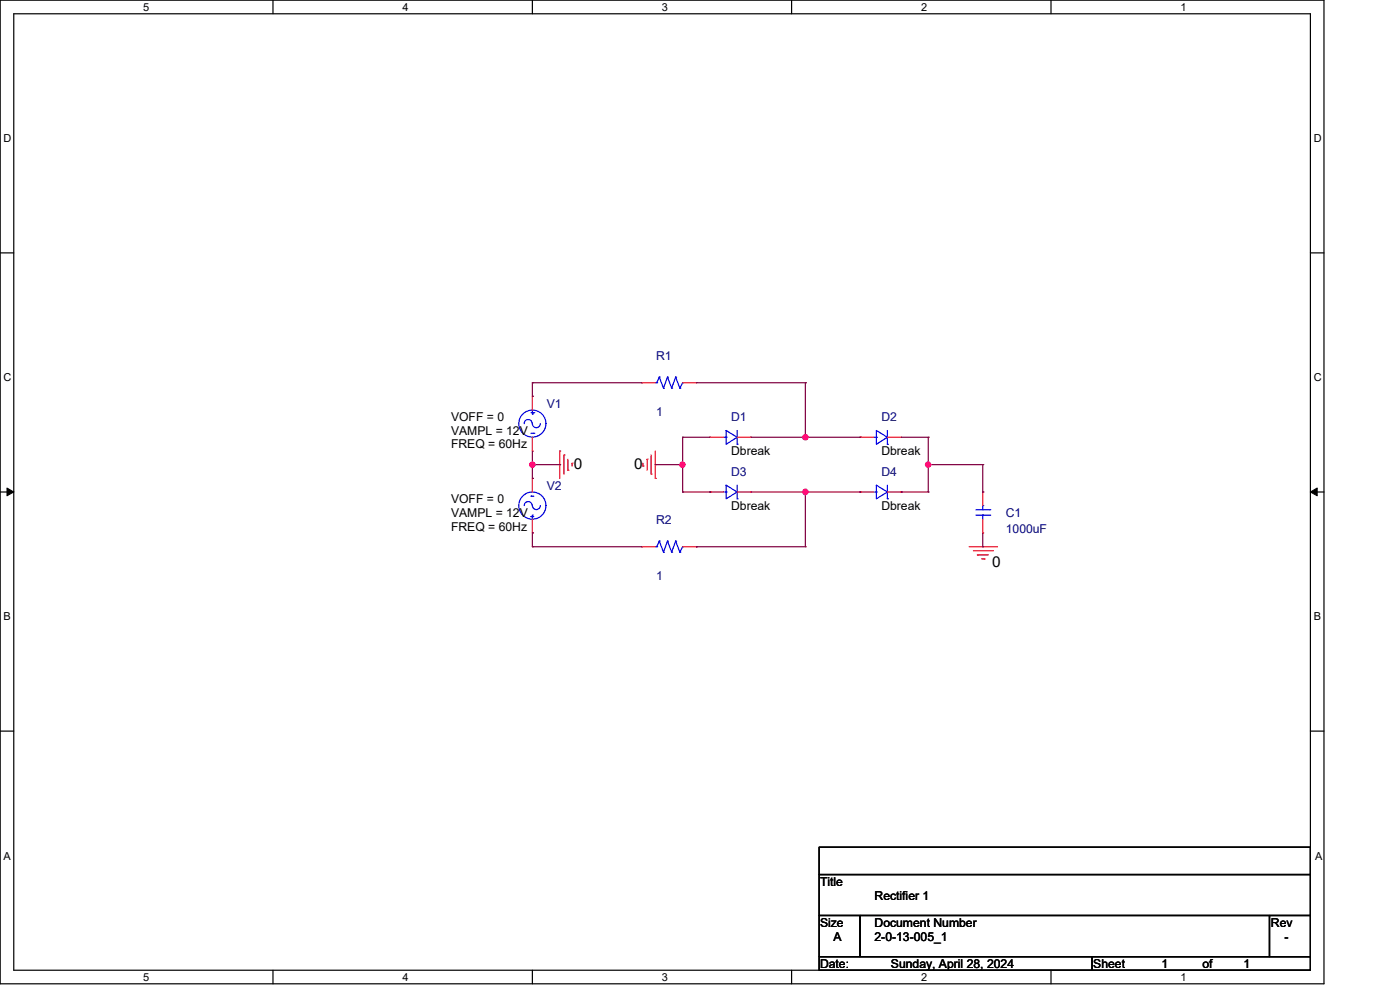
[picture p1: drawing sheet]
<svg xmlns="http://www.w3.org/2000/svg" width="297mm" height="210mm" viewBox="0 0 297 210" stroke-linecap="round" stroke-linejoin="round" font-family="sans-serif">
<g fill="none" stroke="#000" stroke-width=".25">
<path d="M0 0h280.6v208.4h-280.6zM2.9 2.9h274.8v202.6h-274.8zM57.8 0v2.9M112.8 0v2.9M167.8 0v2.9M222.7 0v2.9M0 53.6h2.9M277.7 53.6h2.9M0 104.2h2.9M277.7 104.2h2.9M0 154.9h2.9M277.7 154.9h2.9"/>
<path d="M173.6 179.4h104.1v5.8h-104.1zM173.6 185.2h104.1v8.7h-104.1zM173.6 193.9h8.7v8.7h-8.7zM182.3 193.9h86.7v8.7h-86.7zM269 193.9h8.7v8.7h-8.7zM57.8 205.5v2.9M112.8 205.5v2.9M167.8 205.5v2.9M173.6 202.6h57.8v2.9h-57.8zM222.7 205.5v2.9M231.4 202.6h46.3v2.9h-46.3z"/>
</g>
<path d="M1.5 103.4l1.4 .8-1.4 .8zM277.7 104.2l1.4-.8v1.6z" fill="#000" stroke="#000" stroke-width=".21"/>
<g fill="none" stroke="#f00" stroke-width=".25">
<path d="M112.8 83.9h.1M112.8 95.5h.1M112.8 83.9v3M112.8 92.6v2.9M118.6 95.5h.1M118.6 95.5v5.8M119.5 96.4h.1M119.5 96.4v4M120.3 99.6h.1M120.3 97.3v2.3M121.2 98.1h.1M121.2 98.1v.6"/>
<path d="M136 81.1h.1M136 81.1h2.9M136.2 98.7h.1M136.2 98.1v.6M137.1 97.3h.1M137.1 97.3v2.3M138 96.4v4M138.9 95.5v5.8M144.7 81.1h2.8M147.5 81.1h.1M150.4 92.6h.1M150.4 92.6h2.9"/>
<path d="M156.2 92.6h2.9M159.1 92.6h.1M182.3 92.6h.1M182.3 92.6h2.8M188.1 92.6h2.8M190.9 92.6h.1M112.8 112.9h.1M112.8 101.3h.1M112.8 101.3v2.9M112.8 110v2.9M136 115.8h.1M136 115.8h2.9"/>
<path d="M138 100.4h.1M138.9 101.3h.1M144.7 115.8h2.8M147.5 115.8h.1M150.4 104.2h.1M150.4 104.2h2.9M156.2 104.2h2.9M159.1 104.2h.1M182.3 104.2h.1M182.3 104.2h2.8M188.1 104.2h2.8M190.9 104.2h.1"/>
<path d="M205.4 115.8h5.8M206.3 116.7h4M207.1 117.5h.1M207.1 117.5h2.3M208 118.4h.6M208.3 112.9h.1M208.3 104.2h.1M208.3 104.2v2.9M208.3 110v2.9M208.6 118.4h.1M210.3 116.7h.1M211.2 115.8h.1"/>
</g>
<g fill="none" stroke="#00f" stroke-width=".25">
<path d="M139.7 79.9h.1M139.7 79.9l-.5 1.2M139.7 79.9l.9 2.3M141.5 79.9h.1M141.5 79.9l-.9 2.3M141.5 79.9l.8 2.3M143.2 79.9h.1M143.2 79.9l-.9 2.3M143.2 79.9l.9 2.3M112.5 91.8h.6M112.5 87.4h.6M112.8 89.7a.85 .85 0 0 0-.9-.8 .85 .85 0 0 0-.8 .8"/>
<path d="M112.8 87.7h.1M112.8 87.1v.6M113.1 91.8h.1M113.1 87.4h.1M114.5 89.7a.85 .85 0 0 1-.8 .9 .85 .85 0 0 1-.9-.9M138.9 81.1h.3M139.2 81.1h.1M140.6 82.2h.1M142.3 82.2h.1M144.1 82.2h.1M144.7 81.1h.1M144.7 81.1l-.6 1.1"/>
<path d="M153.3 92.6h.6M153.9 91.2l2.3 1.4-2.3 1.5zM153.9 92.6h.1M156.2 94.1h.1M156.2 91.2v2.9M185.1 92.6h.6M185.7 91.2l2.4 1.4-2.4 1.5zM185.7 92.6h.1M188.1 94.1h.1M188.1 91.2v2.9M111.1 107.1a.85 .85 0 0 1 .8-.9 .85 .85 0 0 1 .9 .9M112.5 105.1h.1"/>
<path d="M112.5 109.4h.1M112.5 105.1h.6M112.5 109.4h.6M112.8 107.1a.85 .85 0 0 0 .9 .8 .85 .85 0 0 0 .8-.8M112.8 109.1h.1M112.8 109.1v.6M138.9 115.8h.3M139.2 115.8h.1M139.7 114.6h.1M139.7 114.6l-.5 1.2M139.7 114.6l.9 2.3M140.6 116.9h.1"/>
<path d="M141.5 114.6h.1M141.5 114.6l-.9 2.3M141.5 114.6l.8 2.3M142.3 116.9h.1M143.2 114.6h.1M143.2 114.6l-.9 2.3M143.2 114.6l.9 2.3M144.1 116.9h.1M144.7 115.8h.1M144.7 115.8l-.6 1.1M153.3 104.2h.6M153.9 102.8l2.3 1.4-2.3 1.4z"/>
<path d="M153.9 104.2h.1M156.2 105.6h.1M156.2 102.8v2.8M185.1 104.2h.6M185.7 102.8l2.4 1.4-2.4 1.4zM185.7 104.2h.1M188.1 105.6h.1M188.1 102.8v2.8M206.8 109.1h2.9M206.8 108h2.9M208.3 107.1h.1M208.3 109.1h.1"/>
<path d="M208.3 107.1v.9M208.3 109.1v.9M209.7 109.1h.1M209.7 108h.1"/>
<circle cx="112.8" cy="89.7" r="2.87"/>
<circle cx="112.8" cy="107.1" r="2.88"/>
</g>
<g fill="none" stroke="#800040" stroke-width=".25">
<path d="M112.8 81.1h.1M112.8 83.9h.1M112.8 98.4h.1M112.8 81.1h23.2M112.8 81.1v2.8M112.8 95.5v5.8M112.8 98.4h5.8M118.6 98.4h.1M138.9 98.4h.1M138.9 98.4h5.8M144.7 92.6h.1M144.7 98.4h.1"/>
<path d="M144.7 92.6h5.7M144.7 92.6v11.6M147.5 81.1h23.2M159.1 92.6h23.2M170.7 81.1h.1M170.7 92.6h.1M170.7 81.1v11.5M182.3 92.6h.1M190.9 92.6h5.8M196.7 92.6h.1M196.7 98.4h.1M196.7 92.6v11.6"/>
<path d="M196.7 98.4h11.6M208.3 98.4h.1M208.3 98.4v5.8M112.8 115.8h.1M112.8 112.9h.1M112.8 101.3h.1M112.8 115.8h23.2M112.8 112.9v2.9M144.7 104.2h.1M144.7 104.2h5.7M147.5 115.8h.1M147.5 115.8h23.2"/>
<path d="M150.4 104.2h.1M159.1 104.2h23.2M170.7 104.2h.1M170.7 115.8h.1M170.7 104.2v11.6M182.3 104.2h.1M190.9 104.2h.1M190.9 104.2h5.8M196.7 104.2h.1M208.3 104.2h.1M208.3 115.8h.1M208.3 112.9v2.9"/>
</g>
<g fill="#f0f" stroke="#f0f" stroke-width=".25">
<circle cx="170.7" cy="92.6" r=".55"/>
<circle cx="170.7" cy="104.2" r=".56"/>
<circle cx="112.8" cy="98.4" r=".55"/>
<circle cx="144.6" cy="98.4" r=".55"/>
<circle cx="196.7" cy="98.4" r=".55"/>
</g>
<g font-size="3.2">
<text x="121.6" y="99.3">0</text>
<text x="134.4" y="99.3">0</text>
<text x="210.2" y="120.1">0</text>
</g>
<g font-size="2.6" fill="#000080">
<text x="139" y="76.2">R1</text>
<text x="115.9" y="86.3">V1</text>
<text x="139" y="88.1">1</text>
<text x="154.9" y="89.2">D1</text>
<text x="186.8" y="89.2">D2</text>
<text x="154.9" y="100.8">D3</text>
<text x="186.8" y="100.8">D4</text>
<text x="115.9" y="103.7">V2</text>
<text x="139" y="111">R2</text>
<text x="213.1" y="109.5">C1</text>
<text x="213.1" y="112.9">1000uF</text>
<text x="139" y="122.8">1</text>
</g>
<g font-size="2.6">
<text x="95.6" y="89.2">VOFF = 0</text>
<text x="95.6" y="95">FREQ = 60Hz</text>
<text x="95.6" y="92.1">VAMPL = 12V</text>
<text x="154.9" y="96.5">Dbreak</text>
<text x="186.8" y="96.5">Dbreak</text>
<text x="95.6" y="106.6">VOFF = 0</text>
<text x="95.6" y="112.4">FREQ = 60Hz</text>
<text x="95.6" y="109.5">VAMPL = 12V</text>
<text x="154.9" y="108">Dbreak</text>
<text x="186.8" y="108">Dbreak</text>
<text x="173.8" y="187.7">Title</text>
<text x="185.3" y="190.6">Rectifier 1</text>
<text x="173.8" y="196.3">Size</text>
<text x="185.3" y="196.3">Document Number</text>
<text x="269.3" y="196.3">Rev</text>
<text x="176.7" y="199.3">A</text>
<text x="185.3" y="199.3">2-0-13-005_1</text>
<text x="272.2" y="199.3">-</text>
<text x="173.8" y="205.1">Date:</text>
<text x="188.8" y="205.1">Sunday, April 28, 2024</text>
<text x="231.7" y="205.1">Sheet</text>
<text x="246.2" y="205.1">1</text>
<text x="254.8" y="205.1">of</text>
<text x="263.5" y="205.1">1</text>
</g>
<g font-size="2.3">
<text x="30.4" y="2.2">5</text>
<text x="85.3" y="2.2">4</text>
<text x="140.3" y="2.2">3</text>
<text x="195.2" y="2.2">2</text>
<text x="250.2" y="2.2">1</text>
<text x=".8" y="30.1">D</text>
<text x="278.4" y="30.1">D</text>
<text x=".8" y="80.8">C</text>
<text x="278.4" y="80.8">C</text>
<text x=".8" y="131.4">B</text>
<text x="278.4" y="131.4">B</text>
<text x=".8" y="182.2">A</text>
<text x="278.7" y="182.2">A</text>
<text x="30.4" y="207.7">5</text>
<text x="85.3" y="207.7">4</text>
<text x="140.3" y="207.7">3</text>
<text x="195.2" y="207.7">2</text>
<text x="250.2" y="207.7">1</text>
</g>
</svg>
